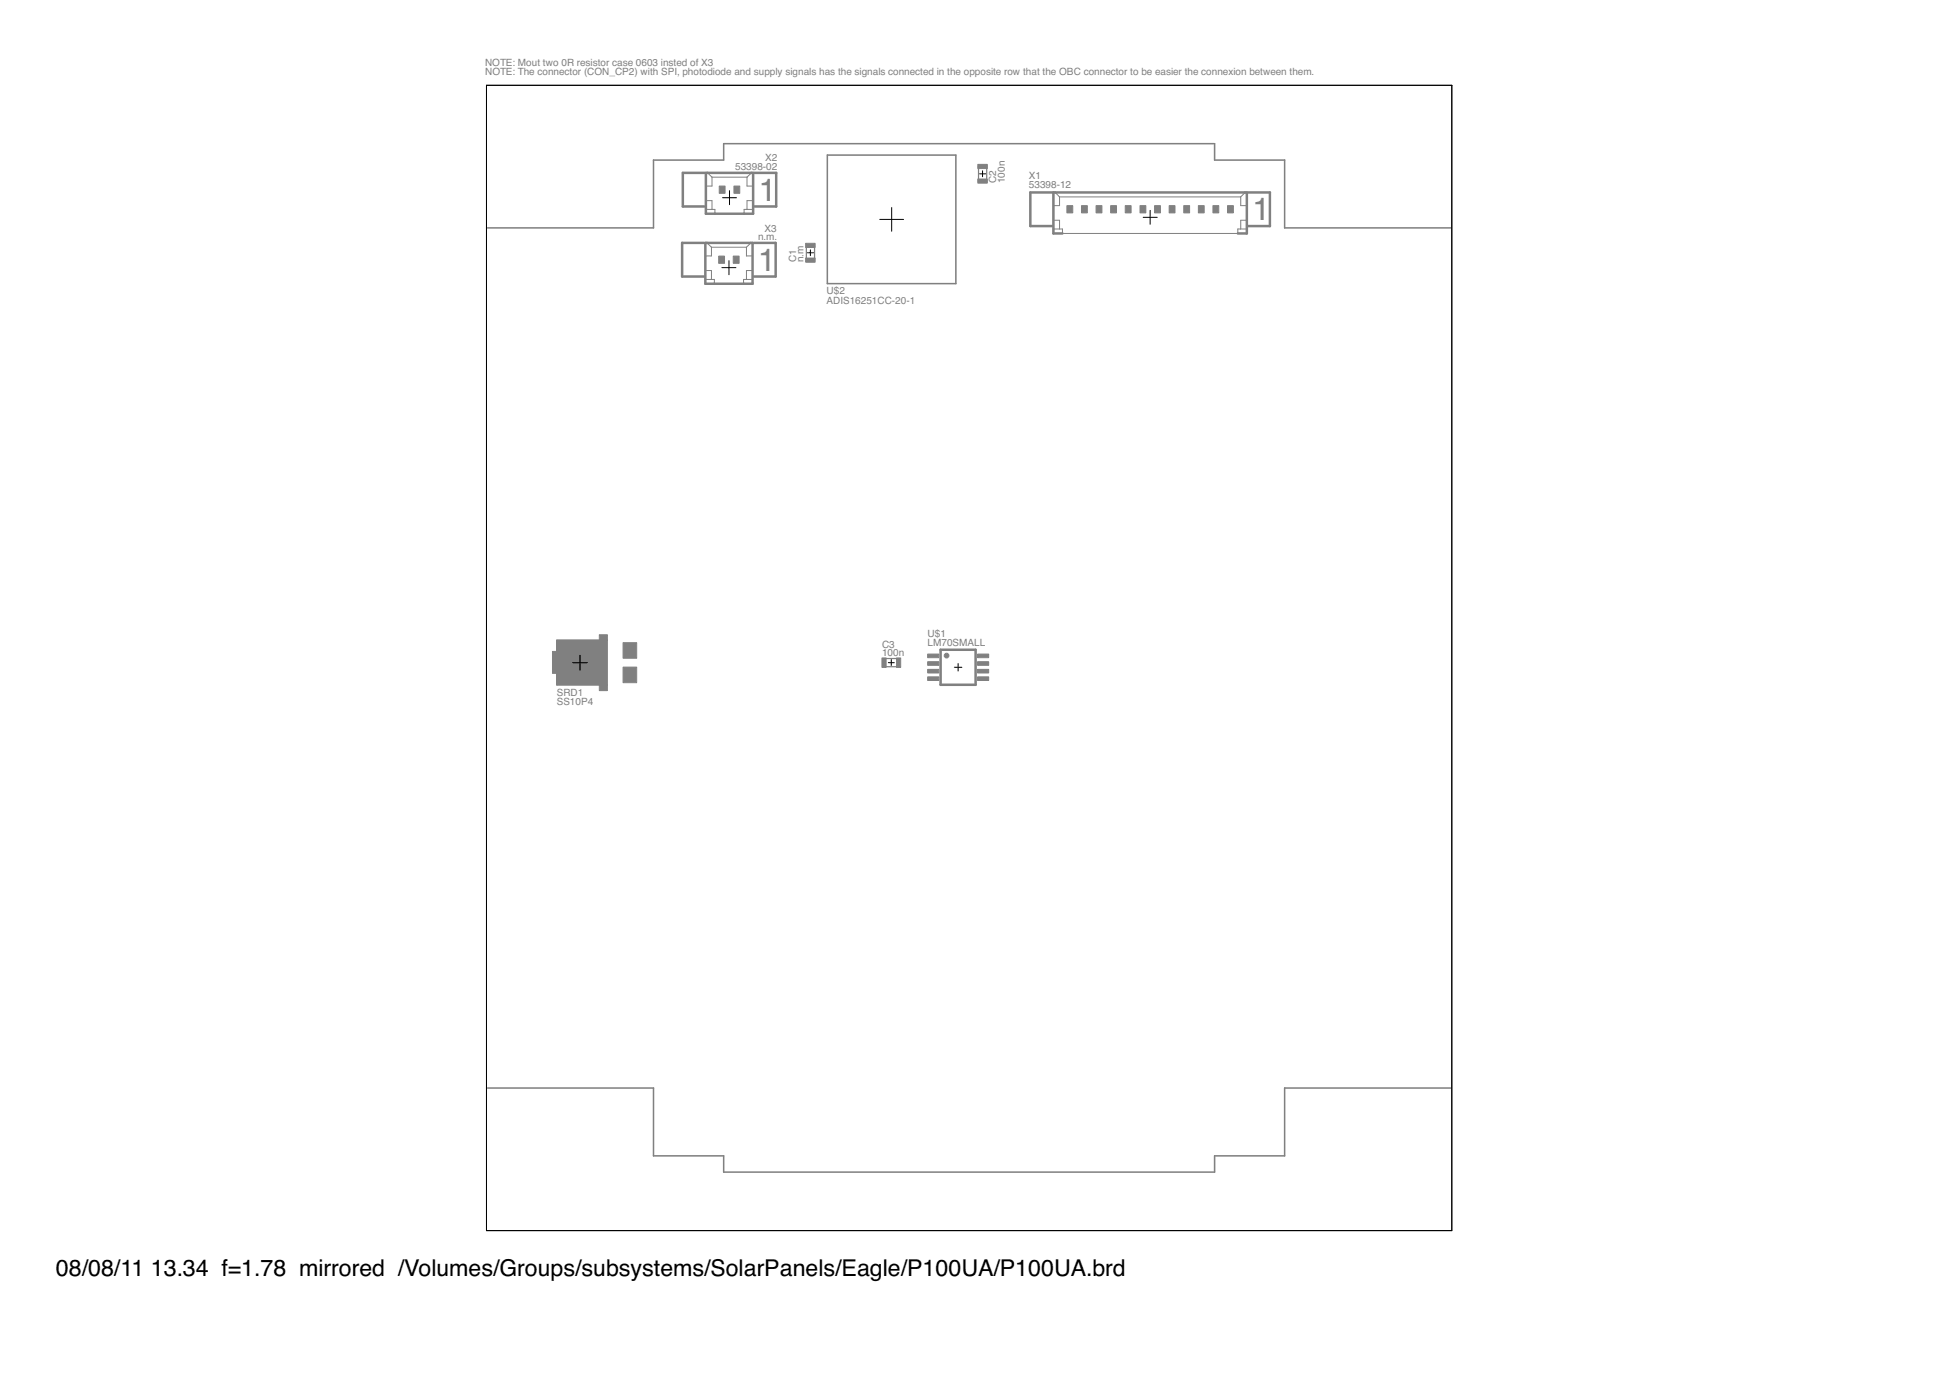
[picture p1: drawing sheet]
<svg xmlns="http://www.w3.org/2000/svg" width="297mm" height="210mm" viewBox="0 0 297 210" stroke-linecap="round" stroke-linejoin="round" font-family="sans-serif">
<g fill="#808080" stroke="#808080" stroke-width=".23">
<path d="M145.6 23.6v19.6z"/>
<path d="M126 23.6h19.6z"/>
<path d="M126 23.6v19.6z"/>
<path d="M126 43.2h19.6z"/>
<path d="M195.7 165.7h25.3z"/>
<path d="M195.7 165.7v10.4z"/>
<path d="M185 176.1h10.7z"/>
<path d="M185 176.1v2.4z"/>
<path d="M110.2 178.5h74.8z"/>
<path d="M110.2 176.1v2.4z"/>
<path d="M99.5 176.1h10.7z"/>
<path d="M99.5 165.7v10.4z"/>
<path d="M74.3 165.7h25.2z"/>
<path d="M74.3 34.7h25.2z"/>
<path d="M99.5 24.4v10.3z"/>
<path d="M99.5 24.4h10.7z"/>
<path d="M110.2 21.9v2.5z"/>
<path d="M110.2 21.9h74.8z"/>
<path d="M185 21.9v2.5z"/>
<path d="M185 24.4h10.7z"/>
<path d="M195.7 24.4v10.3z"/>
<path d="M195.7 34.7h25.3z"/>
<path d="M91.8 99.8v2.2z"/>
</g>
<g fill="#808080" stroke="#808080" stroke-width=".38">
<path d="M148.6 99v5.3z"/>
<path d="M143.3 104.3h5.3z"/>
<path d="M143.3 99v5.3z"/>
<path d="M143.3 99h5.3z"/>
<path d="M160.5 35.6h1.3z"/>
<path d="M188.6 35.6h1.3z"/>
<path d="M189.9 29.3v6.3z"/>
<path d="M189.7 29.3h.2z"/>
<path d="M160.7 29.3h29z"/>
<path d="M160.5 29.3h.2z"/>
<path d="M160.5 29.3v6.3z"/>
<path d="M107.5 32.6h1.4z"/>
<path d="M108.9 32.6h4.4z"/>
<path d="M113.3 32.6h1.4z"/>
<path d="M114.7 26.3v6.3z"/>
<path d="M114.5 26.3h.2z"/>
<path d="M107.8 26.3h6.7z"/>
<path d="M107.5 26.3h.3z"/>
<path d="M107.5 26.3v6.3z"/>
<path d="M107.4 43.2h1.4z"/>
<path d="M108.8 43.2h4.5z"/>
<path d="M113.3 43.2h1.3z"/>
<path d="M114.6 37v6.2z"/>
<path d="M114.4 37h.2z"/>
<path d="M107.7 37h6.7z"/>
<path d="M107.4 37h.3z"/>
<path d="M107.4 37v6.2z"/>
<path d="M157 29.3h3.3z"/>
<path d="M157 29.3v5.1z"/>
<path d="M157 34.4h3.3z"/>
<path d="M190.1 34.4h3.3z"/>
<path d="M193.4 29.3v5.1z"/>
<path d="M190.1 29.3h3.3z"/>
<path d="M104 26.3h3.3z"/>
<path d="M104 26.3v5.2z"/>
<path d="M104 31.5h3.3z"/>
<path d="M114.9 31.5h3.3z"/>
<path d="M118.2 26.3v5.2z"/>
<path d="M114.9 26.3h3.3z"/>
<path d="M103.9 37h3.4z"/>
<path d="M103.9 37v5.1z"/>
<path d="M103.9 42.1h3.4z"/>
<path d="M114.8 42.1h3.4z"/>
<path d="M118.2 37v5.1z"/>
<path d="M114.8 37h3.4z"/>
</g>
<g fill="#808080" stroke="#808080" stroke-width=".15">
<path d="M161.8 35.6h26.8z"/>
<path d="M160.5 31.3h.9z"/>
<path d="M189 31.3h.9z"/>
<path d="M160.5 33.5h.9z"/>
<path d="M161.4 33.5v1.4z"/>
<path d="M189 33.5h.9z"/>
<path d="M189 33.5v1.4z"/>
<path d="M161.4 30v1.3z"/>
<path d="M161.4 30h27.6z"/>
<path d="M189 30v1.3z"/>
<path d="M160.7 29.3l.7 .7z"/>
<path d="M189 30l.7-.7z"/>
<path d="M160.5 34.9h.9z"/>
<path d="M161.4 34.9h.4z"/>
<path d="M161.8 34.9v.7z"/>
<path d="M189 34.9h.9z"/>
<path d="M188.6 34.9h.4z"/>
<path d="M188.6 34.9v.7z"/>
<path d="M107.6 28.3h.9z"/>
<path d="M113.8 28.3h.9z"/>
<path d="M107.6 30.6h.9z"/>
<path d="M108.5 30.6v1.3z"/>
<path d="M113.8 30.6h.9z"/>
<path d="M113.8 30.6v1.3z"/>
<path d="M108.5 27v1.3z"/>
<path d="M108.5 27h5.3z"/>
<path d="M113.8 27v1.3z"/>
<path d="M107.8 26.3l.7 .7z"/>
<path d="M113.8 27l.7-.7z"/>
<path d="M107.6 31.9h.9z"/>
<path d="M108.5 31.9h.4z"/>
<path d="M108.9 31.9v.7z"/>
<path d="M113.8 31.9h.9z"/>
<path d="M113.3 31.9h.5z"/>
<path d="M113.3 31.9v.7z"/>
<path d="M107.5 39h.9z"/>
<path d="M113.7 39h.9z"/>
<path d="M107.5 41.2h.9z"/>
<path d="M108.4 41.2v1.4z"/>
<path d="M113.7 41.2h.9z"/>
<path d="M113.7 41.2v1.4z"/>
<path d="M108.4 37.7v1.3z"/>
<path d="M108.4 37.7h5.3z"/>
<path d="M113.7 37.7v1.3z"/>
<path d="M107.7 37l.7 .7z"/>
<path d="M113.7 37.7l.7-.7z"/>
<path d="M107.5 42.6h.9z"/>
<path d="M108.4 42.6h.4z"/>
<path d="M108.8 42.6v.6z"/>
<path d="M113.7 42.6h.9z"/>
<path d="M113.3 42.6h.4z"/>
<path d="M113.3 42.6v.6z"/>
<circle cx="144.2" cy="99.9" r=".36"/>
</g>
<g fill="#808080" stroke="#808080" stroke-width=".15">
<path d="M162.5 31.3h.9v1.1h-.9z"/>
<path d="M164.7 31.3h.9v1.1h-.9z"/>
<path d="M167 31.3h.9v1.1h-.9z"/>
<path d="M169.2 31.3h.9v1.1h-.9z"/>
<path d="M171.4 31.3h.9v1.1h-.9z"/>
<path d="M173.7 31.3h.8v1.1h-.8z"/>
<path d="M175.9 31.3h.9v1.1h-.9z"/>
<path d="M178.1 31.3h.9v1.1h-.9z"/>
<path d="M180.3 31.3h.9v1.1h-.9z"/>
<path d="M182.5 31.3h.9v1.1h-.9z"/>
<path d="M184.8 31.3h.9v1.1h-.9z"/>
<path d="M187 31.3h.9v1.1h-.9z"/>
<path d="M109.6 28.3h.8v1.1h-.8z"/>
<path d="M111.8 28.3h.9v1.1h-.9z"/>
<path d="M109.5 39h.9v1.1h-.9z"/>
<path d="M111.7 39h.9v1.1h-.9z"/>
<path d="M94.9 101.6h2.1v2.4h-2.1z"/>
<path d="M94.9 97.9h2.1v2.4h-2.1z"/>
<path d="M84.8 97.5h7.7v6.9h-7.7z"/>
<path d="M84.2 99.2h.6v3.4h-.6z"/>
<path d="M91.3 96.7h1.2v.8h-1.2z"/>
<path d="M91.3 104.4h1.2v.8h-1.2z"/>
<path d="M122.7 37.1h1.5v.6h-1.5z"/>
<path d="M122.7 39.3h1.5v.6h-1.5z"/>
<path d="M148.9 27.3h1.5v.6h-1.5z"/>
<path d="M148.9 25h1.5v.7h-1.5z"/>
<path d="M141.3 99.6h1.7v.6h-1.7z"/>
<path d="M141.3 100.8h1.7v.5h-1.7z"/>
<path d="M141.3 102h1.7v.5h-1.7z"/>
<path d="M141.3 103.1h1.7v.6h-1.7z"/>
<path d="M148.9 103.1h1.7v.6h-1.7z"/>
<path d="M148.9 102h1.7v.5h-1.7z"/>
<path d="M148.9 100.8h1.7v.5h-1.7z"/>
<path d="M148.9 99.6h1.7v.6h-1.7z"/>
<path d="M134.3 100.2h.7v1.5h-.7z"/>
<path d="M136.6 100.2h.6v1.5h-.6z"/>
</g>
<g fill="#808080" stroke="#808080" stroke-width=".19">
<path d="M124.1 37.2v2.6z"/>
<path d="M122.8 37.2v2.6z"/>
<path d="M149.1 25.2v2.6z"/>
<path d="M150.3 25.2v2.6z"/>
<path d="M134.5 100.3h2.6z"/>
<path d="M134.5 101.6h2.6z"/>
</g>
<g fill="#000" stroke="#000" stroke-width=".15">
<path d="M74.1 13h147zM221.1 13v174.5zM111.1 29v2.2zM110.1 30.1h2.1zM123.4 38.1v.8zM123 38.5h.9zM135.8 31.6v3.6zM134 33.4h3.6zM149.7 26v.9zM149.2 26.5h.9zM175.2 32v2.2zM174.1 33.1h2.2z"/>
<path d="M111 39.7v2.1zM110 40.8h2.1zM88.3 99.8v2.3zM87.2 100.9h2.3zM135.8 100.5v.9zM135.3 100.9h.9zM145.9 101.1v1.1zM145.4 101.6h1.1zM74.1 13v174.5zM74.1 187.5h147z"/>
</g>
<g font-size="4.8" fill="#808080">
<text x="115.6" y="30.6">1</text>
<text x="190.8" y="33.5">1</text>
<text x="115.5" y="41.2">1</text>
</g>
<g font-size="3.5">
<text x="8.5" y="194.4">08/08/11</text>
<text x="23" y="194.4">13.34 f=1.78 mirrored /Volumes/Groups/subsystems/SolarPanels/Eagle/P100UA/P100UA.brd</text>
</g>
<g font-size="1.5" fill="#808080">
<text x="73.9" y="10">NOTE: Mout two 0R resistor case 0603 insted of X3</text>
<text x="73.9" y="11.4">NOTE: The connector (CON_CP2) with SPI, photodiode and supply signals has the signals connected in the opposite row that the OBC connector to be easier the connexion between them.</text>
<text x="112" y="25.9">53398-02</text>
<text x="116.6" y="24.5">X2</text>
<text x="151.7" y="27.9" transform="rotate(-90 151.7 27.9)">C2</text>
<text x="153.1" y="27.9" transform="rotate(-90 153.1 27.9)">100n</text>
<text x="156.7" y="27.3">X1</text>
<text x="156.7" y="28.6">53398-12</text>
<text x="116.5" y="35.3">X3</text>
<text x="115.5" y="36.6">n.m.</text>
<text x="121.3" y="39.9" transform="rotate(-90 121.3 39.9)">C1</text>
<text x="122.4" y="39.9" transform="rotate(-90 122.4 39.9)">n.m</text>
<text x="125.9" y="44.8">U$2</text>
<text x="125.9" y="46.2">ADIS16251CC-20-1</text>
<text x="134.4" y="98.7">C3</text>
<text x="134.4" y="100">100n</text>
<text x="141.3" y="97">U$1</text>
<text x="141.3" y="98.4">LM70SMALL</text>
<text x="84.8" y="107.5">SS10P4</text>
<text x="84.8" y="106">SRD1</text>
</g>
</svg>
